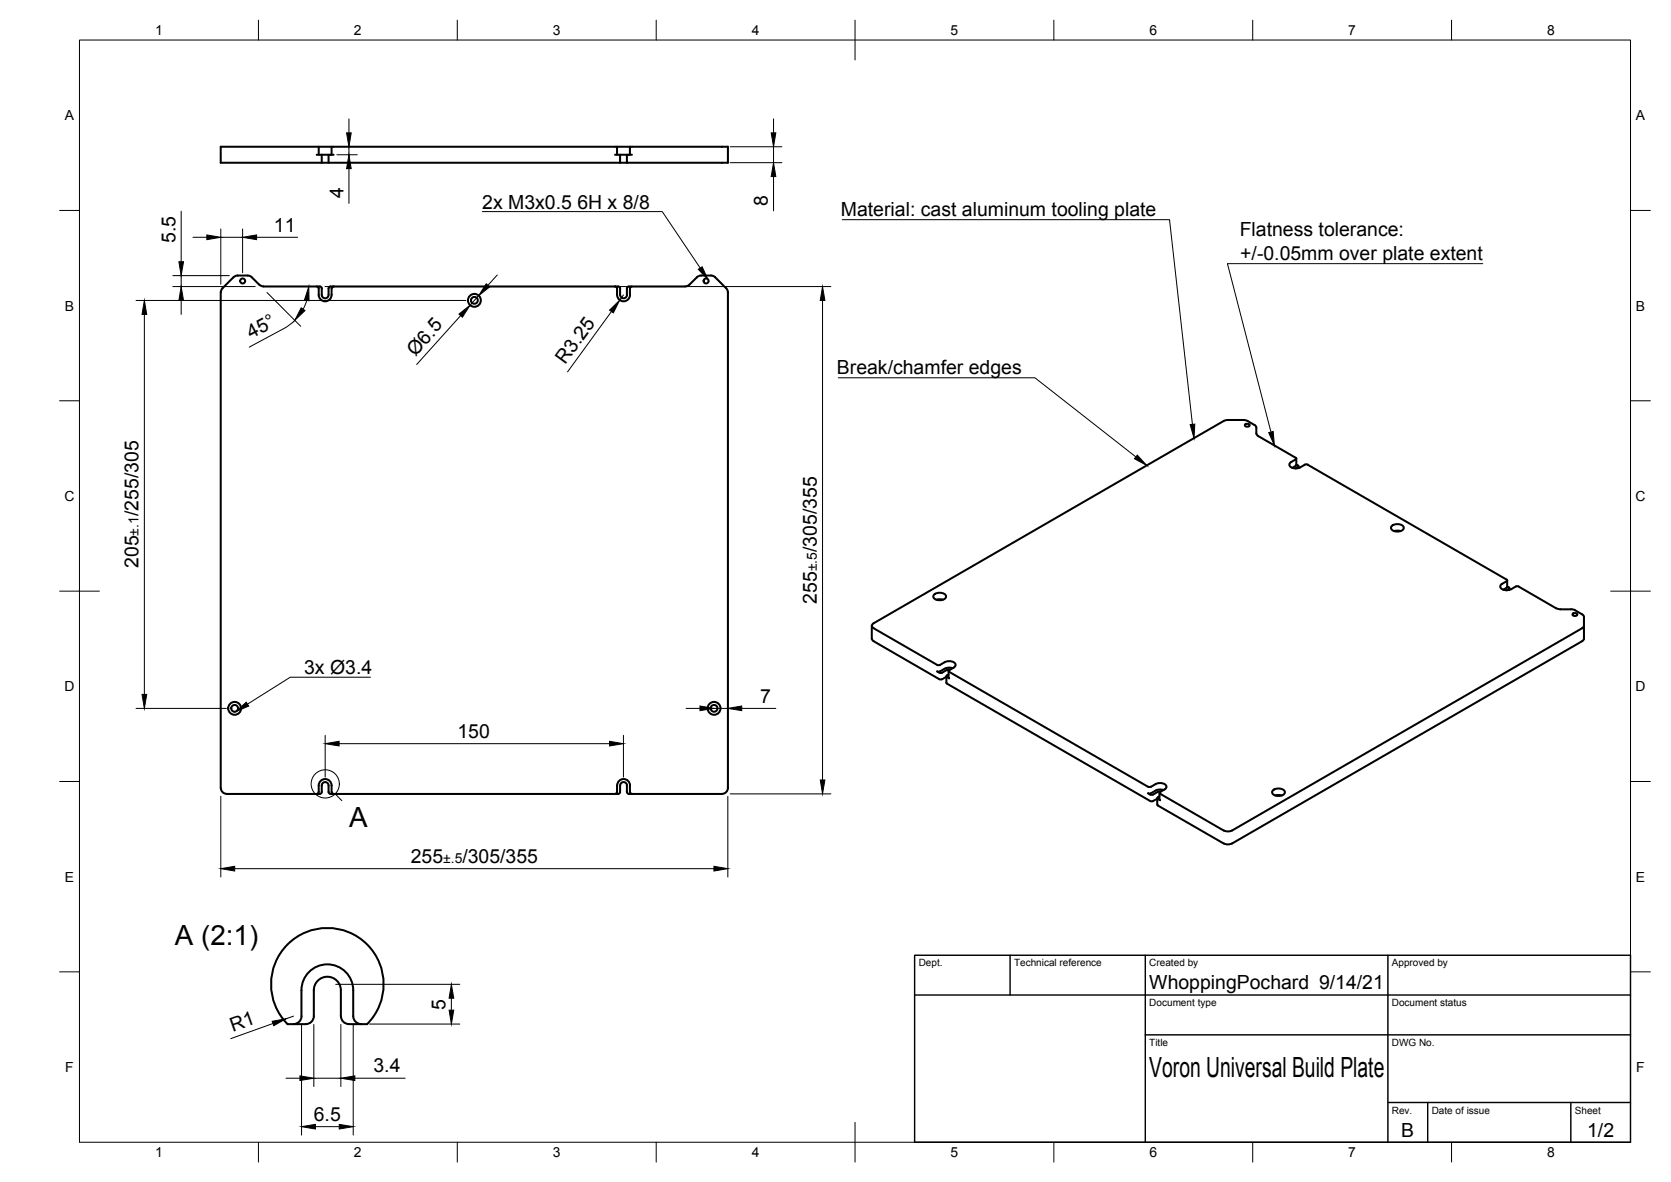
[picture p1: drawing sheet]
<svg xmlns="http://www.w3.org/2000/svg" width="420mm" height="297mm" viewBox="0 0 420 297" stroke-linecap="round" stroke-linejoin="round" font-family="sans-serif">
<!-- layer: Visible -->
<g fill="none" stroke="#000" stroke-width=".51">
<path d="M79.6 38.9h3M80.1 36.9v2M80.9 38.9v2M83.4 36.9v2M83.9 38.9h-1.3v2M154.6 38.9h1.3v2M155.2 36.9v2M155.9 38.9h1.7M158.4 38.9v-2h24.6v4h-25.4v-2h1.3M158.4 36.9h-102.9v4h102.1M58.7 69.7l-2.7 2.7-.5 1.1v124.5a1.52 1.52 0 0 0 1.5 1.5h23.4l.5-.2v-1.9a.86 .86 0 0 1 .9-.9 .86 .86 0 0 1 .8 .9v1.6l.5 .5h71.5l1.1-.1 .2-.4M58.7 69.7l1.1-.5 2.8 .1 .7 .4"/>
<path d="M63.3 69.7l1.9 1.8 .8 .4 14.4 .1 .3 .1 .2 .4v1.6a.86 .86 0 0 0 .9 .9 .86 .86 0 0 0 .8-.9v-1.6l.1-.3 .4-.2h72.3l.3 .1 .2 .4M79.6 72l.5 .2v.3a2.91 2.91 0 0 0 .5 2.7 1.62 1.62 0 0 0 1.8 .4 1.62 1.62 0 0 0 1-1.5v-1.6M83.9 72l-.3 .1-.2 .4M154.7 72l.4 .2 .1 .3v1.6M155.9 72.5v1.6M158.1 72l-.4 .2-.1 .3v1.6a.85 .85 0 0 1-.8 .9 .85 .85 0 0 1-.9-.9M158.9 72l-.2 .1-.3 .4a2.92 2.92 0 0 1-.5 2.7 1.62 1.62 0 0 1-1.7 .4 1.62 1.62 0 0 1-1-1.5M173.3 71.5l-1 .5h-14.2M175.2 69.7l-1.9 1.9M175.2 69.7l1.1-.5 2.8 .1 .7 .4M179.8 69.7l2.8 2.7 .4 1.1v124.5a1.52 1.52 0 0 1-1.5 1.5h-23.4M308.7 105.5h3.9"/>
<path d="M308.7 105.5l-1 .3-88.1 50.8a.64 .64 0 0 0-.4 .6 .64 .64 0 0 0 .5 .6l15.9 9.3h.7l1.2-.7M312.6 105.5l1.1 .3 2 1.2 .2 .4v1.6M313.2 106.6a.68 .68 0 0 1 1 .4 .68 .68 0 0 1-.6 .2 .68 .68 0 0 1-.6-.4zM315.9 108.9l.4 .6M316.3 109.6l9.5 5.4 .1 .2-.1 .2M325.8 115.5l-1.1 .6a.71 .71 0 0 0-.5 .7 .71 .71 0 0 0 .5 .6l.9 .3a3.4 3.4 0 0 0 2.5-.9M325.8 117.1l-.8 .5M325.9 116.8l.6 .3-.1 .3M325.9 115.2v1.7l-.1 .2M326.3 117.4l-.5 .3M326.5 117.2v.4M328.1 116.8h.7"/>
<path d="M328.8 116.8l50 28.9M349.9 132.2a2.1 2.1 0 0 1 3.1 .3 1.4 1.4 0 0 1-1.9 1.1 .98 .98 0 0 1-1-.3 .98 .98 0 0 1-.2-1.1zM350.6 133.5h1.6M219.2 157.3v3.2M234.8 149.5a2.1 2.1 0 0 1 3.1 .3 1.4 1.4 0 0 1-1.9 1 .98 .98 0 0 1-1-.2 .98 .98 0 0 1-.2-1.1zM235.5 150.7h1.6M378.8 146.1l-1.1 .6a.71 .71 0 0 0-.5 .7 .71 .71 0 0 0 .5 .6l1.4 .3 .9-.3M378.8 147.7l-.8 .5M378.8 145.7l.2 .2-.2 .2M379 145.9v1.6l-.2 .2M379 147.4l.4 .2M379.4 148l-.6 .3"/>
<path d="M379.4 147.6l.1 .1-.1 .3M379.5 147.8v.4M381.8 147.4l9.7 5.6 4.1 .2 2.5 1.4 .2 .4v5.5M381.8 147.4h-.7l-1.1 .7M395.6 154.2a.68 .68 0 0 1 1 .3 .68 .68 0 0 1-.7 .3 .68 .68 0 0 1-.5-.5zM398.3 157.2l-.5 .7-88.4 51h-.9l-.8-.2-16-9.3-.1-.1 .1-.3M219.2 160.5l.5 .6 16.5 9.6M237.5 168.1l-1.2 .6h-.7l.6 .3M237.5 166.4l.9-.2a1.4 1.4 0 0 1 1.9 1l-1.8 1.5 50.2 29M238 171.6l51.2 29.7h.7M238 170.1l-1.1 .6h-.7M238 170v1.6"/>
<path d="M238 168.4l-1.1 .6h-.7M238.5 168.6v1.7l.2 .2-.7-.5 .5-.5M238.9 168.2l-.8 .2M239.5 167.9l-.8-.1-1.2 .2M398.3 160.5l-.5 .6-88 50.9-1.3 .2-.8-.2-16.6-9.6M83.4 199a2.93 2.93 0 0 0-.5-2.7 1.62 1.62 0 0 0-1.8-.4 1.62 1.62 0 0 0-1 1.5v1.6v.3l-.5 .2M83.4 199l.1 .3 .4 .2M155.2 197.4v1.6l-.3 .4-.2 .1M155.2 197.4a1.61 1.61 0 0 1 1.6-1.6 1.61 1.61 0 0 1 1.6 1.6v1.6l.1 .3 .4 .2M155.9 197.4v1.6M155.9 197.4a.85 .85 0 0 1 .9-.9 .85 .85 0 0 1 .8 .9v1.6l.1 .3 .4 .2M288.7 199.4a1.14 1.14 0 0 0 1.2 .3"/>
<path d="M288.7 197.7h.7a2.87 2.87 0 0 1 3.7-.4 .68 .68 0 0 1-.3 1.1l-1.1 .7M291.5 199.2v1.7l.2 .2-.6-.3M292 198.9a2.38 2.38 0 0 0-2.1 .8M292.5 198.5l-.8-.1a4.1 4.1 0 0 0-2.5 1h-.5M320 198.7a2.1 2.1 0 0 1 3.1 .2 1.4 1.4 0 0 1-1.9 1.1 .98 .98 0 0 1-1-.3 .98 .98 0 0 1-.2-1zM320.7 199.9h1.6M291 200.6v1.6l.1 .2M291 200.7l-1.1 .6M291.1 200.4l-.1 .1 .1 .3M291.5 200.1l-.4 .3M73.8 257.4a2 2 0 0 0 2-2v-6.5a6.5 6.5 0 0 1 6.5-6.6 6.5 6.5 0 0 1 6.5 6.6v6.5a2 2 0 0 0 2 2M85.7 255.4v-6.5a3.4 3.4 0 0 0-3.4-3.4 3.4 3.4 0 0 0-3.4 3.4v6.5a2.04 2.04 0 0 1-2 2h-4.6a14.2 14.2 0 0 1 0-20.1 14.2 14.2 0 0 1 20 0 14.2 14.2 0 0 1 0 20.1"/>
<path d="M85.7 255.4a2 2 0 0 0 2 2M87.7 257.4h4.6"/>
<circle cx="61" cy="70.6" r=".62"/>
<circle cx="119.3" cy="75.5" r=".86"/>
<circle cx="119.3" cy="75.5" r="1.62"/>
<circle cx="177.5" cy="70.6" r=".62"/>
<circle cx="59" cy="178" r=".86"/>
<circle cx="59" cy="178" r="1.62"/>
<circle cx="179.5" cy="178" r=".86"/>
<circle cx="179.5" cy="178" r="1.62"/>
</g>
<!-- layer: Border -->
<g fill="none" stroke="#000" stroke-width=".25">
<path d="M20 10.1h390v276.9h-390zM65 5.1v5M115 5.1v5M165 5.1v5M215 5.1v10M265 5.1v5M315 5.1v5M365 5.1v5M15 52.9h5M410 52.9h5M15 100.7h5M410 100.7h5"/>
<path d="M15 148.6h10M405 148.6h10M15 196.4h5M410 196.4h5M15 244.2h5M410 244.2h5M65 287v5M115 287v5M165 287v5M215 282.1v9.9M265 287v5M315 287v5"/>
<path d="M365 287v5"/>
</g>
<!-- layer: TitleBlock -->
<path d="M230 240.1h180v46.9h-180zM230 250h180M254 240.1v9.9M288 240.1v46.9M349 240.1v46.9M288 260.1h122M349 277.1h61M359 277.1v9.9M395 277.1v9.9" fill="none" stroke="#000" stroke-width=".36"/>
<!-- layer: Dimensions -->
<g fill="none" stroke="#000" stroke-width=".25">
<path d="M84.7 38.9h5.1M87.7 29.9v3.5M87.7 36.9v2M183.6 36.9h13M194.5 29.9v3.5M194.5 36.9v4M45.6 53.1v12.7M48.5 59.6h3.5M55.5 57.5v13.9M55.5 59.6h5.5M61 57.5v11M64.5 59.6h10.3"/>
<path d="M87.7 42.4v8.7M183.6 40.9h13M194.5 44.4v8.6M34.2 75.5h83M36.3 79v95.5M43.5 69.3h14.2M43.5 72h20.7M45.6 69.3v2.7M45.6 75.5v3.5M67.1 73.5l8.5 8.5M77.2 75.5l-1 2.2M81.7 72h127.2"/>
<path d="M115.8 79.3l-11 12.3M120.4 74.3l-2.2 2.4M125 69.1l-2.3 2.6M153.8 78.3l-11.1 15.2M156.8 74.1l-1 1.3M206.8 75.5v120.5M71.3 82.6l-8.6 4.6M74.1 80.5l-1.3 1.1-1.5 1M34.2 178h22.7M172.5 178h3.5M179.5 178h3.5M183 179.1v1"/>
<path d="M186.5 178h8.6M81.8 184.8v10.5M85.3 186.9h68M156.8 184.8v10.5M183.6 199.5h25.3M55.5 200.1v20.3M59 218.3h120.5M183 200.1v20.3M68.6 257.2l-10.6 3.8M73.8 255.4l-1.9 .6M75.8 257.5v27.7M78.9 257.5v15.6"/>
<path d="M84.4 247.4h31.2M85.7 257.5v15.6M88.8 257.5v27.7M92.9 257.4h22.7M113.5 250.9v3M71.9 271h3.5M78.9 271h6.8M89.2 271h12.7M79.3 283.1h6"/>
</g>
<g fill="#000" stroke="#000" stroke-width=".25">
<path d="M87.1 33.4h1.2l-.6 3.5zM193.9 33.4h1.2l-.6 3.5zM52 59l3.5 .6-3.5 .6zM61 59.6l3.5-.6v1.2zM87.7 38.9l.6 3.5h-1.2zM194.5 40.9l.6 3.5h-1.2zM36.3 75.5l.6 3.5h-1.2zM45.6 72l.5 3.5h-1.1zM45 65.8h1.1l-.5 3.5zM77.6 72l.1 3.6-1.1-.2zM75.7 77.4l1 .6-2.6 2.5zM115.4 78.9l2.8-2.2-1.9 3z"/>
<path d="M122.3 71.3l.8 .8-2.7 2.2zM153.3 77.9l2.5-2.5-1.6 3.2zM206.8 72l.6 3.5h-1.2zM35.7 174.5h1.2l-.6 3.5zM176 177.4l3.5 .6-3.5 .6zM183 178l3.5-.6v1.2zM81.8 186.9l3.5-.6v1.2zM153.3 186.3l3.5 .6-3.5 .6zM206.2 196h1.2l-.6 3.5zM55.5 218.3l3.5-.6v1.2zM179.5 217.7l3.5 .6-3.5 .6zM68.4 256.7l3.5-.7-3.1 1.8z"/>
<path d="M113.5 247.4l.6 3.5h-1.2zM112.9 253.9h1.2l-.6 3.5zM75.4 270.4l3.5 .6-3.5 .5zM85.7 271l3.5-.6v1.1zM75.8 283.1l3.5-.5v1.1zM85.3 282.6l3.5 .5-3.5 .6z"/>
</g>
<!-- layer: Annotations -->
<path d="M175.6 67.7l1-.7 1.4 3.3zM286 114.4l2.4 2.6-3.2-1.7zM299.3 106.7l1.1-.1-.2 3.5zM319 108.7l1.1-.3 .3 3.6zM59.3 178.8l2.6-2.3 .6 .9z" fill="#000" stroke="#000" stroke-width=".25"/>
<g fill="none" stroke="#000" stroke-width=".25">
<path d="M121.3 53.2h45.2l9.6 14.2M211.8 55.2h82.3l5.7 51.4M372.8 66.3h-64.2l11 42.3M210.8 94.9h49.4l25.4 19.9M93.2 170.2h-20.2l-10.8 6.8M84.3 199.5l1.6 1.7"/>
<circle cx="81.8" cy="197" r="3.5"/>
</g>
<g font-size="7">
<text x="87.8" y="207.9">A</text>
<text x="44" y="237.6">A (2:1)</text>
<text x="289" y="270.6">Voron Universal Build Plate</text>
</g>
<g font-size="4.9">
<text x="86.3" y="49.8" transform="rotate(-90 86.3 49.8)">4</text>
<text x="121.3" y="52.5">2x M3x0.5</text>
<text x="145.2" y="52.5">6H x 8/8</text>
<text x="193" y="51.8" transform="rotate(-90 193 51.8)">8</text>
<text x="68.9" y="58.2">11</text>
<text x="211.4" y="54.2">Material: cast aluminum tooling plate</text>
<text x="311.7" y="59.4">Flatness tolerance:</text>
<text x="44.1" y="61.1" transform="rotate(-90 44.1 61.1)">5.5</text>
<text x="311.8" y="65.3">+/-0.05mm over plate extent</text>
<text x="63.2" y="85.3" transform="rotate(-28 63.2 85.3)">45°</text>
<text x="104.4" y="89.7" transform="rotate(-48 104.4 89.7)">Ø6.5</text>
<text x="142.1" y="91.8" transform="rotate(-54 142.1 91.8)">R3.25</text>
<text x="210.4" y="93.9">Break/chamfer edges</text>
<text x="34.8" y="129.8" transform="rotate(-90 34.8 129.8)">/255/305</text>
<text x="34.8" y="142.8" transform="rotate(-90 34.8 142.8)">205</text>
<text x="205.4" y="138.8" transform="rotate(-90 205.4 138.8)">/305/355</text>
<text x="205.4" y="151.8" transform="rotate(-90 205.4 151.8)">255</text>
<text x="76.5" y="169.5">3x Ø3.4</text>
<text x="191.2" y="176.6">7</text>
<text x="115" y="185.4">150</text>
<text x="103.3" y="216.8">255</text>
<text x="116.3" y="216.8">/305/355</text>
<text x="289" y="248.5">WhoppingPochard 9/14/21</text>
<text x="112" y="253.7" transform="rotate(-90 112 253.7)">5</text>
<text x="58.5" y="259.3" transform="rotate(-20 58.5 259.3)">R1</text>
<text x="93.9" y="269.5">3.4</text>
<text x="78.9" y="281.7">6.5</text>
<text x="352.3" y="285.7">B</text>
<text x="399.1" y="285.7">1/2</text>
</g>
<g font-size="3.5">
<text x="39" y="8.8">1</text>
<text x="89" y="8.8">2</text>
<text x="139" y="8.8">3</text>
<text x="189" y="8.8">4</text>
<text x="239" y="8.8">5</text>
<text x="289" y="8.8">6</text>
<text x="339" y="8.8">7</text>
<text x="389" y="8.8">8</text>
<text x="16.3" y="30.2">A</text>
<text x="411.3" y="30.2">A</text>
<text x="16.3" y="78">B</text>
<text x="411.3" y="78">B</text>
<text x="16.2" y="125.9">C</text>
<text x="411.2" y="125.9">C</text>
<text x="34.8" y="134.6" transform="rotate(-90 34.8 134.6)">±.1</text>
<text x="205.4" y="143.6" transform="rotate(-90 205.4 143.6)">±.5</text>
<text x="16.2" y="173.7">D</text>
<text x="411.2" y="173.7">D</text>
<text x="16.3" y="221.6">E</text>
<text x="111.4" y="216.8">±.5</text>
<text x="411.3" y="221.6">E</text>
<text x="16.4" y="269.4">F</text>
<text x="411.4" y="269.4">F</text>
<text x="39" y="290.8">1</text>
<text x="89" y="290.8">2</text>
<text x="139" y="290.8">3</text>
<text x="189" y="290.8">4</text>
<text x="239" y="290.8">5</text>
<text x="289" y="290.8">6</text>
<text x="339" y="290.8">7</text>
<text x="389" y="290.8">8</text>
</g>
<g font-size="2.5">
<text x="231" y="242.9">Dept.</text>
<text x="255" y="242.9">Technical reference</text>
<text x="289" y="242.9">Created by</text>
<text x="350" y="242.9">Approved by</text>
<text x="289" y="252.8">Document type</text>
<text x="350" y="252.8">Document status</text>
<text x="289" y="262.9">Title</text>
<text x="350" y="262.9">DWG No.</text>
<text x="350" y="279.9">Rev.</text>
<text x="360" y="279.9">Date of issue</text>
<text x="396" y="279.9">Sheet</text>
</g>
</svg>
